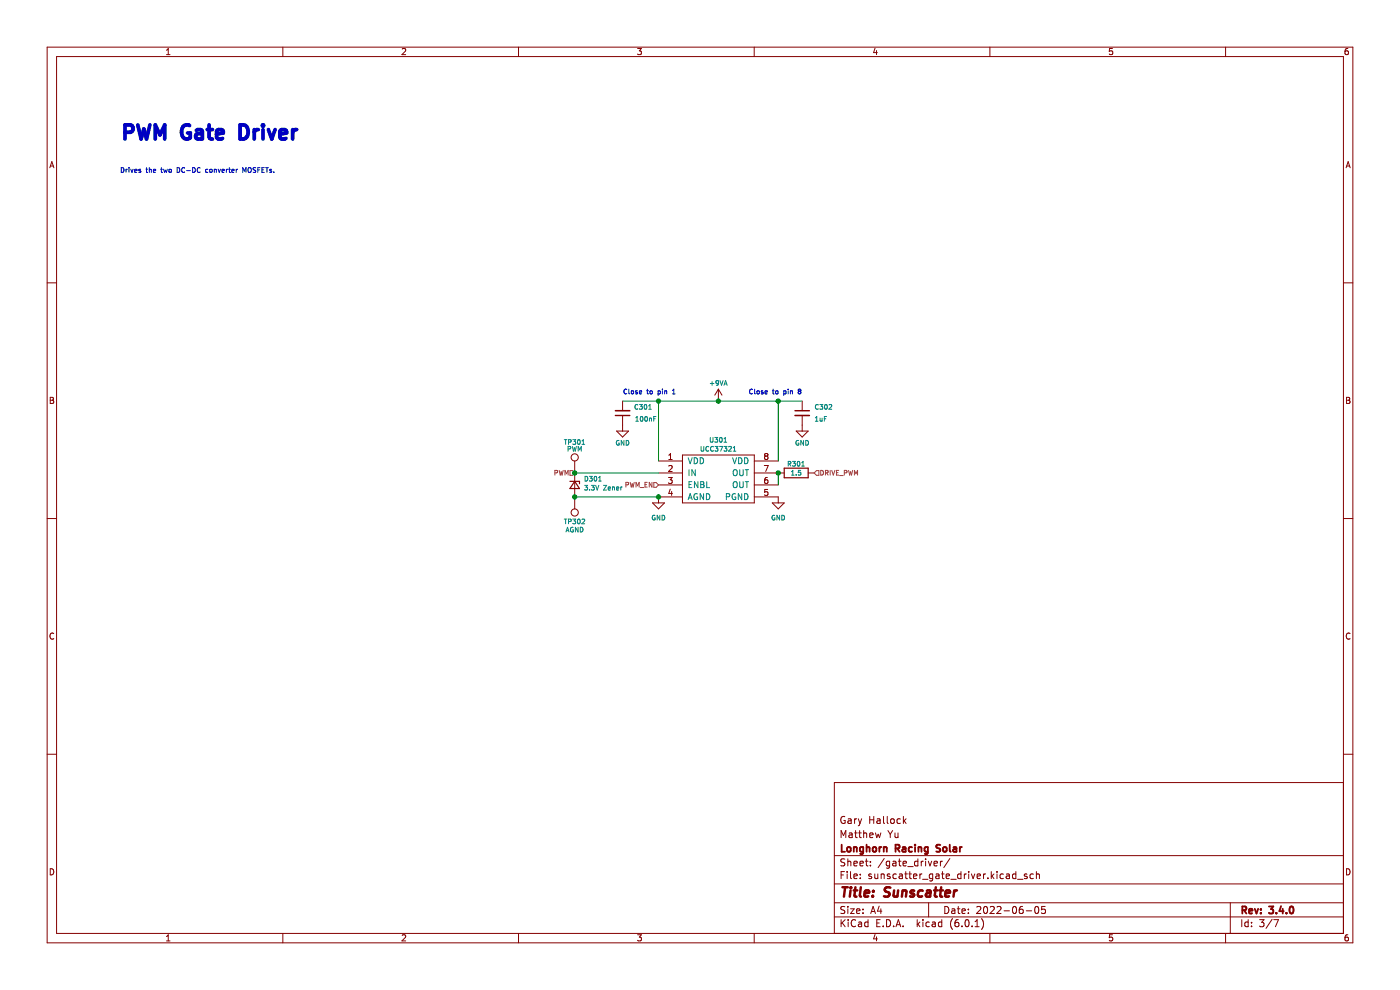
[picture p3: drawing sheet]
(kicad_sch (version 20230121) (generator eeschema)

 (paper "A4")

 (title_block
  (title "Sunscatter")
  (date "2022-06-05")
  (rev "3.4.0")
  (company "Longhorn Racing Solar")
  (comment 1 "Matthew Yu")
  (comment 2 "Gary Hallock"))

 (lib_symbols
  (symbol "Connector:TestPoint" (pin_numbers hide) (pin_names (offset 0.762) hide) (in_bom yes) (on_board yes)
   (property "Reference" "TP" (at 0 6.858 0) (effects (font (size 1.27 1.27))))
   (property "Value" "TestPoint" (at 0 5.08 0) (effects (font (size 1.27 1.27))))
   (property "Footprint" "" (at 5.08 0 0) (effects (font (size 1.27 1.27)) hide))
   (property "Datasheet" "~" (at 5.08 0 0) (effects (font (size 1.27 1.27)) hide))
   (symbol "TestPoint_0_1"
    (circle (center 0 3.302) (radius 0.762) (stroke (width 0) (type default)) (fill (type none))))
   (symbol "TestPoint_1_1"
    (pin passive line (at 0 0 90) (length 2.54) (name "1" (effects (font (size 1.27 1.27)))) (number "1" (effects (font (size 1.27 1.27)))))))
  (symbol "Device:C_Small" (pin_numbers hide) (pin_names (offset 0.254) hide) (in_bom yes) (on_board yes)
   (property "Reference" "C" (at 0.254 1.778 0) (effects (font (size 1.27 1.27)) (justify left)))
   (property "Value" "C_Small" (at 0.254 -2.032 0) (effects (font (size 1.27 1.27)) (justify left)))
   (property "Footprint" "" (at 0 0 0) (effects (font (size 1.27 1.27)) hide))
   (property "Datasheet" "~" (at 0 0 0) (effects (font (size 1.27 1.27)) hide))
   (symbol "C_Small_0_1"
    (polyline (pts (xy -1.524 -0.508) (xy 1.524 -0.508)) (stroke (width 0.3302) (type default)) (fill (type none)))
    (polyline (pts (xy -1.524 0.508) (xy 1.524 0.508)) (stroke (width 0.3048) (type default)) (fill (type none))))
   (symbol "C_Small_1_1"
    (pin passive line (at 0 2.54 270) (length 2.032) (name "~" (effects (font (size 1.27 1.27)))) (number "1" (effects (font (size 1.27 1.27)))))
    (pin passive line (at 0 -2.54 90) (length 2.032) (name "~" (effects (font (size 1.27 1.27)))) (number "2" (effects (font (size 1.27 1.27)))))))
  (symbol "Device:D_Zener_Small" (pin_numbers hide) (pin_names (offset 0.254) hide) (in_bom yes) (on_board yes)
   (property "Reference" "D" (at 0 2.286 0) (effects (font (size 1.27 1.27))))
   (property "Value" "D_Zener_Small" (at 0 -2.286 0) (effects (font (size 1.27 1.27))))
   (property "Footprint" "" (at 0 0 90) (effects (font (size 1.27 1.27)) hide))
   (property "Datasheet" "~" (at 0 0 90) (effects (font (size 1.27 1.27)) hide))
   (symbol "D_Zener_Small_0_1"
    (polyline (pts (xy 0.762 0) (xy -0.762 0)) (stroke (width 0) (type default)) (fill (type none)))
    (polyline (pts (xy -0.254 1.016) (xy -0.762 1.016) (xy -0.762 -1.016)) (stroke (width 0.254) (type default)) (fill (type none)))
    (polyline (pts (xy 0.762 1.016) (xy -0.762 0) (xy 0.762 -1.016) (xy 0.762 1.016)) (stroke (width 0.254) (type default)) (fill (type none))))
   (symbol "D_Zener_Small_1_1"
    (pin passive line (at -2.54 0 0) (length 1.778) (name "K" (effects (font (size 1.27 1.27)))) (number "1" (effects (font (size 1.27 1.27)))))
    (pin passive line (at 2.54 0 180) (length 1.778) (name "A" (effects (font (size 1.27 1.27)))) (number "2" (effects (font (size 1.27 1.27)))))))
  (symbol "Device:R" (pin_numbers hide) (pin_names (offset 0)) (in_bom yes) (on_board yes)
   (property "Reference" "R" (at 2.032 0 90) (effects (font (size 1.27 1.27))))
   (property "Value" "R" (at 0 0 90) (effects (font (size 1.27 1.27))))
   (property "Footprint" "" (at -1.778 0 90) (effects (font (size 1.27 1.27)) hide))
   (property "Datasheet" "~" (at 0 0 0) (effects (font (size 1.27 1.27)) hide))
   (symbol "R_0_1"
    (rectangle (start -1.016 -2.54) (end 1.016 2.54) (stroke (width 0.254) (type default)) (fill (type none))))
   (symbol "R_1_1"
    (pin passive line (at 0 3.81 270) (length 1.27) (name "~" (effects (font (size 1.27 1.27)))) (number "1" (effects (font (size 1.27 1.27)))))
    (pin passive line (at 0 -3.81 90) (length 1.27) (name "~" (effects (font (size 1.27 1.27)))) (number "2" (effects (font (size 1.27 1.27)))))))
  (symbol "MPPT:UCC37321" (pin_names (offset 1.016)) (in_bom yes) (on_board yes)
   (property "Reference" "U" (at 0 -6.35 0) (effects (font (size 1.524 1.524))))
   (property "Value" "UCC37321" (at 0 6.35 0) (effects (font (size 1.524 1.524))))
   (property "Footprint" "" (at 0 0 0) (effects (font (size 1.524 1.524)) hide))
   (property "Datasheet" "" (at 0 0 0) (effects (font (size 1.524 1.524)) hide))
   (symbol "UCC37321_0_1"
    (rectangle (start -7.62 5.08) (end 7.62 -5.08) (stroke (width 0) (type default)) (fill (type none))))
   (symbol "UCC37321_1_1"
    (pin power_in line (at -12.7 3.81 0) (length 5.08) (name "VDD" (effects (font (size 1.27 1.27)))) (number "1" (effects (font (size 1.27 1.27)))))
    (pin input line (at -12.7 1.27 0) (length 5.08) (name "IN" (effects (font (size 1.27 1.27)))) (number "2" (effects (font (size 1.27 1.27)))))
    (pin input line (at -12.7 -1.27 0) (length 5.08) (name "ENBL" (effects (font (size 1.27 1.27)))) (number "3" (effects (font (size 1.27 1.27)))))
    (pin power_in line (at -12.7 -3.81 0) (length 5.08) (name "AGND" (effects (font (size 1.27 1.27)))) (number "4" (effects (font (size 1.27 1.27)))))
    (pin power_in line (at 12.7 -3.81 180) (length 5.08) (name "PGND" (effects (font (size 1.27 1.27)))) (number "5" (effects (font (size 1.27 1.27)))))
    (pin bidirectional line (at 12.7 -1.27 180) (length 5.08) (name "OUT" (effects (font (size 1.27 1.27)))) (number "6" (effects (font (size 1.27 1.27)))))
    (pin bidirectional line (at 12.7 1.27 180) (length 5.08) (name "OUT" (effects (font (size 1.27 1.27)))) (number "7" (effects (font (size 1.27 1.27)))))
    (pin power_in line (at 12.7 3.81 180) (length 5.08) (name "VDD" (effects (font (size 1.27 1.27)))) (number "8" (effects (font (size 1.27 1.27)))))))
  (symbol "power:+9VA" (power) (pin_names (offset 0)) (in_bom yes) (on_board yes)
   (property "Reference" "#PWR" (at 0 -3.175 0) (effects (font (size 1.27 1.27)) hide))
   (property "Value" "+9VA" (at 0 3.81 0) (effects (font (size 1.27 1.27))))
   (property "Footprint" "" (at 0 0 0) (effects (font (size 1.27 1.27)) hide))
   (property "Datasheet" "" (at 0 0 0) (effects (font (size 1.27 1.27)) hide))
   (symbol "+9VA_0_1"
    (polyline (pts (xy -0.762 1.27) (xy 0 2.54)) (stroke (width 0) (type default)) (fill (type none)))
    (polyline (pts (xy 0 0) (xy 0 2.54)) (stroke (width 0) (type default)) (fill (type none)))
    (polyline (pts (xy 0 2.54) (xy 0.762 1.27)) (stroke (width 0) (type default)) (fill (type none))))
   (symbol "+9VA_1_1"
    (pin power_in line (at 0 0 90) (length 0) hide (name "+9VA" (effects (font (size 1.27 1.27)))) (number "1" (effects (font (size 1.27 1.27)))))))
  (symbol "power:GND" (power) (pin_names (offset 0)) (in_bom yes) (on_board yes)
   (property "Reference" "#PWR" (at 0 -6.35 0) (effects (font (size 1.27 1.27)) hide))
   (property "Value" "GND" (at 0 -3.81 0) (effects (font (size 1.27 1.27))))
   (property "Footprint" "" (at 0 0 0) (effects (font (size 1.27 1.27)) hide))
   (property "Datasheet" "" (at 0 0 0) (effects (font (size 1.27 1.27)) hide))
   (symbol "GND_0_1"
    (polyline (pts (xy 0 0) (xy 0 -1.27) (xy 1.27 -1.27) (xy 0 -2.54) (xy -1.27 -1.27) (xy 0 -1.27)) (stroke (width 0) (type default)) (fill (type none))))
   (symbol "GND_1_1"
    (pin power_in line (at 0 0 270) (length 0) hide (name "GND" (effects (font (size 1.27 1.27)))) (number "1" (effects (font (size 1.27 1.27))))))))

 (junction (at 121.92 100.33) (diameter 0) (color 0 0 0 0))
 (junction (at 152.4 85.09) (diameter 0) (color 0 0 0 0))
 (junction (at 139.7 105.41) (diameter 0) (color 0 0 0 0))
 (junction (at 139.7 85.09) (diameter 0) (color 0 0 0 0))
 (junction (at 121.92 105.41) (diameter 0) (color 0 0 0 0))
 (junction (at 165.1 85.09) (diameter 0) (color 0 0 0 0))
 (junction (at 165.1 100.33) (diameter 0) (color 0 0 0 0))

 (wire (pts (xy 121.92 105.41) (xy 139.7 105.41)) (stroke (width 0) (type default)))
 (wire (pts (xy 139.7 85.09) (xy 152.4 85.09)) (stroke (width 0) (type default)))
 (wire (pts (xy 165.1 85.09) (xy 165.1 97.79)) (stroke (width 0) (type default)))
 (wire (pts (xy 132.08 85.09) (xy 139.7 85.09)) (stroke (width 0) (type default)))
 (wire (pts (xy 121.92 100.33) (xy 139.7 100.33)) (stroke (width 0) (type default)))
 (wire (pts (xy 139.7 85.09) (xy 139.7 97.79)) (stroke (width 0) (type default)))
 (wire (pts (xy 152.4 85.09) (xy 165.1 85.09)) (stroke (width 0) (type default)))
 (wire (pts (xy 165.1 100.33) (xy 165.1 102.87)) (stroke (width 0) (type default)))
 (wire (pts (xy 165.1 85.09) (xy 170.18 85.09)) (stroke (width 0) (type default)))

 (text "Drives the two DC-DC converter MOSFETs." (at 25.4 36.83 0) (effects (font (size 1.016 1.016)) (justify left bottom)))
 (text "Close to pin 1" (at 132.08 83.82 0) (effects (font (size 1.016 1.016)) (justify left bottom)))
 (text "PWM Gate Driver" (at 25.4 30.48 0) (effects (font (size 3 3) (thickness 0.6096) bold) (justify left bottom)))
 (text "Close to pin 8" (at 158.75 83.82 0) (effects (font (size 1.016 1.016)) (justify left bottom)))

 (hierarchical_label "PWM_EN" (shape input) (at 139.7 102.87 180) (fields_autoplaced) (effects (font (size 1 1)) (justify right)))
 (hierarchical_label "PWM" (shape input) (at 121.92 100.33 180) (fields_autoplaced) (effects (font (size 1 1)) (justify right)))
 (hierarchical_label "DRIVE_PWM" (shape input) (at 172.72 100.33 0) (fields_autoplaced) (effects (font (size 1 1)) (justify left)))

 (symbol (lib_id "Device:D_Zener_Small") (at 121.92 102.87 270) (unit 1) (in_bom yes) (on_board yes) (dnp no)
  (property "Reference" "D301" (at 123.825 101.6 90) (effects (font (size 1 1)) (justify left)))
  (property "Value" "3.3V Zener" (at 123.825 103.505 90) (effects (font (size 1 1)) (justify left)))
  (property "Footprint" "Diode_SMD:D_MiniMELF" (at 121.92 102.87 90) (effects (font (size 1 1)) hide))
  (property "Datasheet" "https://datasheet.lcsc.com/lcsc/1811142211_ST-Semtech-ZMM3V3-M_C8056.pdf" (at 121.92 102.87 90) (effects (font (size 1 1)) hide))
  (property "Distributor" "JLCPCB" (at 121.92 102.87 0) (effects (font (size 1 1)) hide))
  (property "Manufacturer" "ST(Semtech)" (at 121.92 102.87 0) (effects (font (size 1 1)) hide))
  (property "JLCPCB BOM" "1" (at 121.92 102.87 0) (effects (font (size 1 1)) hide))
  (property "LCSC Part" "C8056" (at 121.92 102.87 0) (effects (font (size 1 1)) hide))
  (property "Projected Cost" "0.0205" (at 121.92 102.87 0) (effects (font (size 1 1)) hide))
  (property "Purchase Page" "N/A" (at 121.92 102.87 0) (effects (font (size 1 1)) hide))
  (property "Manufacturer Part Number" "ZMM3V3-M" (at 121.92 102.87 0) (effects (font (size 1 1)) hide))
  (property "Mouser Part" "N/A" (at 121.92 102.87 0) (effects (font (size 1 1)) hide)) (pin "1") (pin "2"))

 (symbol (lib_id "Connector:TestPoint") (at 121.92 100.33 0) (unit 1) (in_bom yes) (on_board yes) (dnp no)
  (property "Reference" "TP301" (at 121.92 94.615 0) (effects (font (size 1 1)) (justify bottom)))
  (property "Value" "PWM" (at 121.92 95.25 0) (effects (font (size 1 1))))
  (property "Footprint" "TestPoint:TestPoint_Pad_1.0x1.0mm" (at 121.92 100.33 0) (effects (font (size 1 1)) hide))
  (property "Datasheet" "" (at 121.92 100.33 0) (effects (font (size 1 1)) hide)) (pin "1"))

 (symbol (lib_id "power:+9VA") (at 152.4 85.09 0) (unit 1) (in_bom yes) (on_board yes) (dnp no)
  (property "Reference" "#PWR0303" (at 152.4 88.265 0) (effects (font (size 1 1)) hide))
  (property "Value" "+9VA" (at 152.4 81.28 0) (effects (font (size 1 1))))
  (property "Footprint" "" (at 152.4 85.09 0) (effects (font (size 1 1)) hide))
  (property "Datasheet" "" (at 152.4 85.09 0) (effects (font (size 1 1)) hide)) (pin "1"))

 (symbol (lib_id "Device:C_Small") (at 132.08 87.63 180) (unit 1) (in_bom yes) (on_board yes) (dnp no)
  (property "Reference" "C301" (at 138.43 86.36 0) (effects (font (size 1 1)) (justify left)))
  (property "Value" "100nF" (at 134.62 88.9 0) (effects (font (size 1 1)) (justify right)))
  (property "Footprint" "Capacitor_SMD:C_0805_2012Metric" (at 132.08 87.63 0) (effects (font (size 1 1)) hide))
  (property "Datasheet" "https://datasheet.lcsc.com/lcsc/1810191216_Samsung-Electro-Mechanics-CL21B104KCFNNNE_C28233.pdf" (at 132.08 87.63 0) (effects (font (size 1 1)) hide))
  (property "Distributor" "JLCPCB" (at 132.08 87.63 0) (effects (font (size 1 1)) hide))
  (property "JLCPCB BOM" "1" (at 132.08 87.63 0) (effects (font (size 1 1)) hide))
  (property "LCSC Part" "C28233" (at 132.08 87.63 0) (effects (font (size 1 1)) hide))
  (property "Manufacturer" "Samsung Elctro-Mechanics" (at 132.08 87.63 0) (effects (font (size 1 1)) hide))
  (property "Projected Cost" "0.0083" (at 132.08 87.63 0) (effects (font (size 1 1)) hide))
  (property "Purchase Page" "N/A" (at 132.08 87.63 0) (effects (font (size 1 1)) hide))
  (property "Manufacturer Part Number" "CL21B104KCFNNNE" (at 132.08 87.63 0) (effects (font (size 1 1)) hide))
  (property "Mouser Part" "N/A" (at 132.08 87.63 0) (effects (font (size 1 1)) hide)) (pin "1") (pin "2"))

 (symbol (lib_id "power:GND") (at 132.08 90.17 0) (unit 1) (in_bom yes) (on_board yes) (dnp no)
  (property "Reference" "#PWR0301" (at 132.08 96.52 0) (effects (font (size 1 1)) hide))
  (property "Value" "GND" (at 132.08 93.98 0) (effects (font (size 1 1))))
  (property "Footprint" "" (at 132.08 90.17 0) (effects (font (size 1 1)) hide))
  (property "Datasheet" "" (at 132.08 90.17 0) (effects (font (size 1 1)) hide)) (pin "1"))

 (symbol (lib_id "Device:C_Small") (at 170.18 87.63 0) (unit 1) (in_bom yes) (on_board yes) (dnp no)
  (property "Reference" "C302" (at 172.72 86.36 0) (effects (font (size 1 1)) (justify left)))
  (property "Value" "1uF" (at 172.72 88.9 0) (effects (font (size 1 1)) (justify left)))
  (property "Footprint" "Capacitor_SMD:C_0805_2012Metric" (at 170.18 87.63 0) (effects (font (size 1 1)) hide))
  (property "Datasheet" "https://datasheet.lcsc.com/lcsc/1810191216_Samsung-Electro-Mechanics-CL21B105KBFNNNE_C28323.pdf" (at 170.18 87.63 0) (effects (font (size 1 1)) hide))
  (property "Distributor" "JLCPCB" (at 170.18 87.63 0) (effects (font (size 1 1)) hide))
  (property "JLCPCB BOM" "1" (at 170.18 87.63 0) (effects (font (size 1 1)) hide))
  (property "LCSC Part" "C28323" (at 170.18 87.63 0) (effects (font (size 1 1)) hide))
  (property "Manufacturer" "Samsung Electro-Mechanics" (at 170.18 87.63 0) (effects (font (size 1 1)) hide))
  (property "Projected Cost" "0.0088" (at 170.18 87.63 0) (effects (font (size 1 1)) hide))
  (property "Purchase Page" "N/A" (at 170.18 87.63 0) (effects (font (size 1 1)) hide))
  (property "Manufacturer Part Number" "CL21B105KBFNNNE" (at 170.18 87.63 0) (effects (font (size 1 1)) hide))
  (property "Mouser Part" "N/A" (at 170.18 87.63 0) (effects (font (size 1 1)) hide)) (pin "1") (pin "2"))

 (symbol (lib_id "Connector:TestPoint") (at 121.92 105.41 180) (unit 1) (in_bom yes) (on_board yes) (dnp no)
  (property "Reference" "TP302" (at 121.92 109.855 0) (effects (font (size 1 1)) (justify bottom)))
  (property "Value" "AGND" (at 121.92 112.395 0) (effects (font (size 1 1))))
  (property "Footprint" "TestPoint:TestPoint_Pad_1.0x1.0mm" (at 121.92 105.41 0) (effects (font (size 1 1)) hide))
  (property "Datasheet" "" (at 121.92 105.41 0) (effects (font (size 1 1)) hide)) (pin "1"))

 (symbol (lib_id "Device:R") (at 168.91 100.33 90) (unit 1) (in_bom yes) (on_board yes) (dnp no)
  (property "Reference" "R301" (at 168.91 98.425 90) (effects (font (size 1 1))))
  (property "Value" "1.5" (at 168.91 100.33 90) (effects (font (size 1 1))))
  (property "Footprint" "Resistor_SMD:R_0805_2012Metric" (at 168.91 102.108 90) (effects (font (size 1 1)) hide))
  (property "Datasheet" "https://www.mouser.com/datasheet/2/427/crcwhpe3-1713858.pdf" (at 168.91 100.33 0) (effects (font (size 1 1)) hide))
  (property "Distributor" "Mouser" (at 168.91 100.33 0) (effects (font (size 1 1)) hide))
  (property "JLCPCB BOM" "0" (at 168.91 100.33 0) (effects (font (size 1 1)) hide))
  (property "LCSC Part" "N/A" (at 168.91 100.33 0) (effects (font (size 1 1)) hide))
  (property "Manufacturer" "Vishay" (at 168.91 100.33 0) (effects (font (size 1 1)) hide))
  (property "Projected Cost" "0.38" (at 168.91 100.33 0) (effects (font (size 1 1)) hide))
  (property "Purchase Page" "https://www.mouser.com/ProductDetail/Vishay-Dale/CRCW08051R50FKEAHP?qs=40TFAHZMFvfJviTUOHoEXQ%3D%3D" (at 168.91 100.33 0) (effects (font (size 1 1)) hide))
  (property "Manufacturer Part Number" "CRCW08051R50FKEAHP" (at 168.91 100.33 0) (effects (font (size 1 1)) hide))
  (property "Mouser Part" "71-CRCW08051R50FKEAH" (at 168.91 100.33 0) (effects (font (size 1 1)) hide)) (pin "1") (pin "2"))

 (symbol (lib_id "power:GND") (at 170.18 90.17 0) (unit 1) (in_bom yes) (on_board yes) (dnp no)
  (property "Reference" "#PWR0305" (at 170.18 96.52 0) (effects (font (size 1 1)) hide))
  (property "Value" "GND" (at 170.18 93.98 0) (effects (font (size 1 1))))
  (property "Footprint" "" (at 170.18 90.17 0) (effects (font (size 1 1)) hide))
  (property "Datasheet" "" (at 170.18 90.17 0) (effects (font (size 1 1)) hide)) (pin "1"))

 (symbol (lib_id "power:GND") (at 165.1 105.41 0) (unit 1) (in_bom yes) (on_board yes) (dnp no)
  (property "Reference" "#PWR0304" (at 165.1 111.76 0) (effects (font (size 1 1)) hide))
  (property "Value" "GND" (at 165.1 109.855 0) (effects (font (size 1 1))))
  (property "Footprint" "" (at 165.1 105.41 0) (effects (font (size 1 1)) hide))
  (property "Datasheet" "" (at 165.1 105.41 0) (effects (font (size 1 1)) hide)) (pin "1"))

 (symbol (lib_id "MPPT:UCC37321") (at 152.4 101.6 0) (unit 1) (in_bom yes) (on_board yes) (dnp no)
  (property "Reference" "U301" (at 152.4 93.345 0) (effects (font (size 1 1))))
  (property "Value" "UCC37321" (at 152.4 95.25 0) (effects (font (size 1 1))))
  (property "Footprint" "Package_SO:SOIC-8_3.9x4.9mm_P1.27mm" (at 152.4 101.6 0) (effects (font (size 1 1)) hide))
  (property "Datasheet" "https://www.ti.com/lit/gpn/UCC37321" (at 152.4 101.6 0) (effects (font (size 1 1)) hide))
  (property "Distributor" "Texas Instruments" (at 152.4 101.6 0) (effects (font (size 1 1)) hide))
  (property "JLCPCB BOM" "0" (at 152.4 101.6 0) (effects (font (size 1 1)) hide))
  (property "LCSC Part" "N/A" (at 152.4 101.6 0) (effects (font (size 1 1)) hide))
  (property "Manufacturer" "Texas Instruments" (at 152.4 101.6 0) (effects (font (size 1 1)) hide))
  (property "Projected Cost" "1.335" (at 152.4 101.6 0) (effects (font (size 1 1)) hide))
  (property "Purchase Page" "https://www.ti.com/store/ti/en/p/product/?p=UCC37321D" (at 152.4 101.6 0) (effects (font (size 1 1)) hide))
  (property "Manufacturer Part Number" "UCC37321D" (at 152.4 101.6 0) (effects (font (size 1 1)) hide))
  (property "Mouser Part" "N/A" (at 152.4 101.6 0) (effects (font (size 1 1)) hide)) (pin "1") (pin "2") (pin "3") (pin "4") (pin "5") (pin "6") (pin "7") (pin "8"))

 (symbol (lib_id "power:GND") (at 139.7 105.41 0) (unit 1) (in_bom yes) (on_board yes) (dnp no)
  (property "Reference" "#PWR0302" (at 139.7 111.76 0) (effects (font (size 1 1)) hide))
  (property "Value" "GND" (at 139.7 109.855 0) (effects (font (size 1 1))))
  (property "Footprint" "" (at 139.7 105.41 0) (effects (font (size 1 1)) hide))
  (property "Datasheet" "" (at 139.7 105.41 0) (effects (font (size 1 1)) hide)) (pin "1")))
